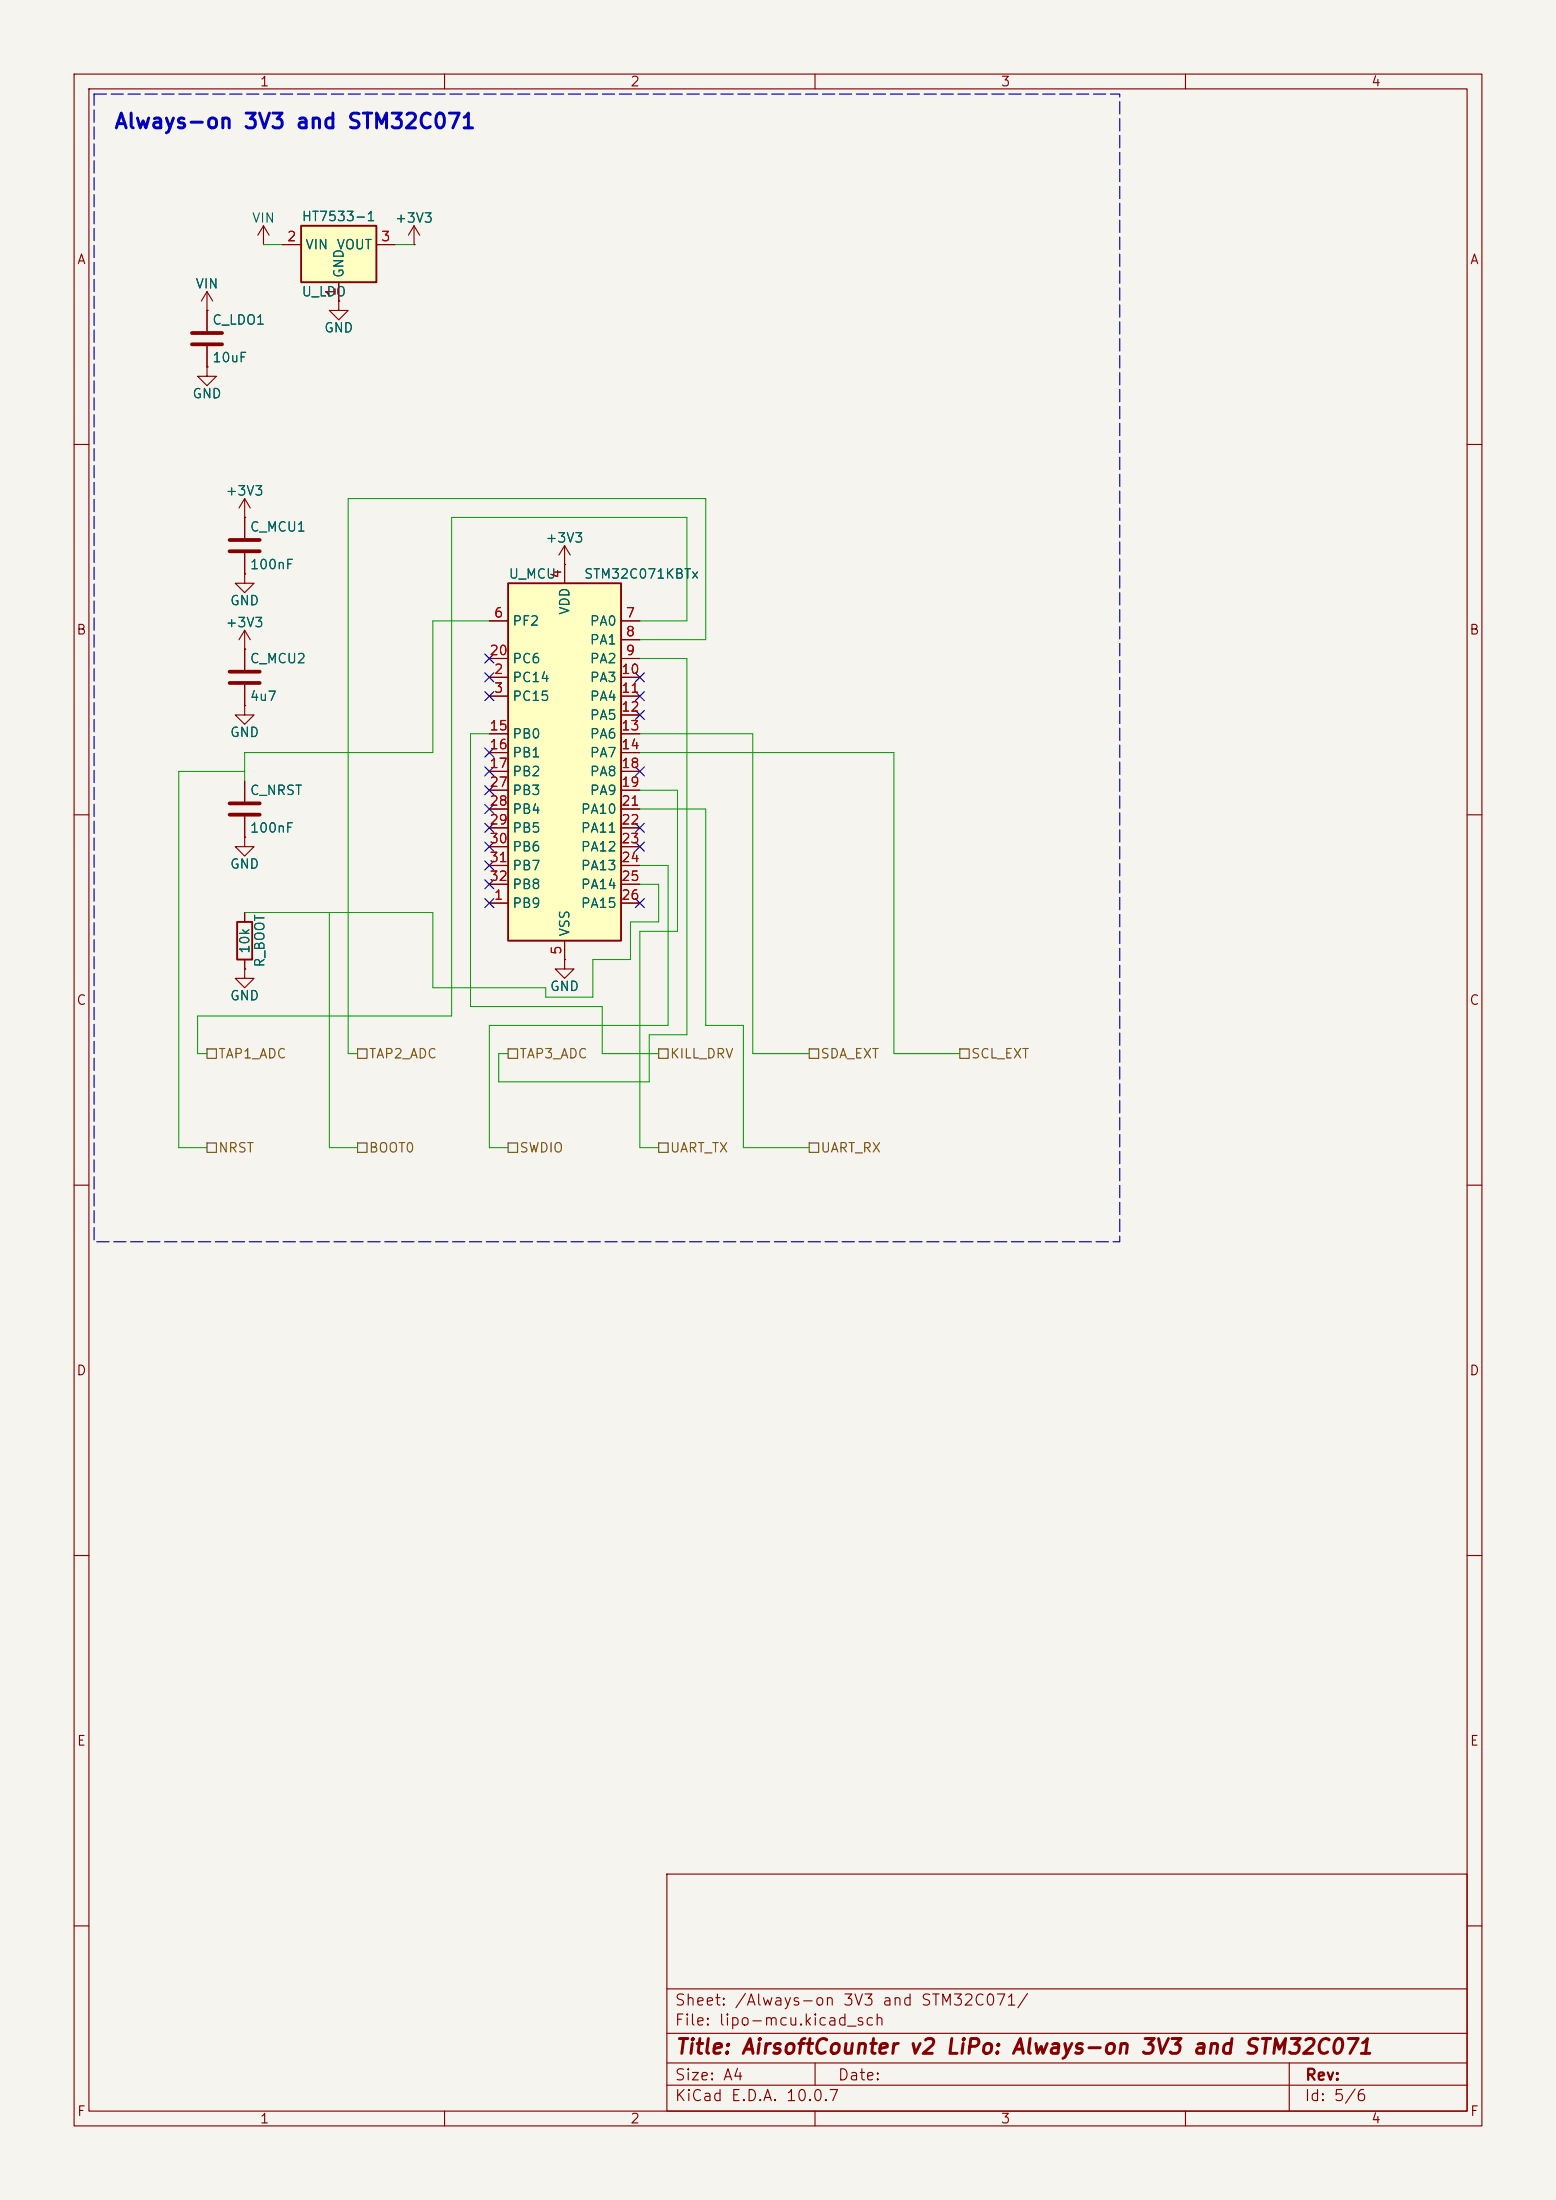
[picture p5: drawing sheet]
<svg xmlns="http://www.w3.org/2000/svg" width="210mm" height="297mm" viewBox="0 0 210 297" stroke-linecap="round" stroke-linejoin="round" font-family="sans-serif">
<path d="M0 0h210v297h-210z" fill="#f5f4ef" stroke="#f5f4ef" stroke-width=".13"/>
<g fill="none" stroke="#840000" stroke-width=".15">
<path d="M10 10h190v277h-190zM12 12h186v273h-186zM60 10v2M110 10v2M160 10v2M27.9 49.5v1.3h1.3l-1.3 1.3-1.2-1.3h1.2M27.9 49.5h.1M10 60h2M198 60h2M33 95.3v1.2h1.3l-1.3 1.3-1.3-1.3h1.3M33 95.3h.1M33 87.6v2.8"/>
<path d="M33 92.5v2.8M10 110h2M33 113v1.3h1.3l-1.3 1.3-1.3-1.3h1.3M33 113h.1M33 105.4v2.8M33 110.2v2.8M198 110h2M33 130.8v1.3h1.3l-1.3 1.3-1.3-1.3h1.3M33 130.8h.1M33 123.2v1.3M33 129.5v1.3M76.2 129.5v1.3h1.3l-1.3 1.3-1.3-1.3h1.3"/>
<path d="M76.2 129.5h.1M10 160h2M198 160h2M10 210h2M198 210h2M90 253h108v32h-108zM10 260h2M90 278.5h108M90 274.5h108M90 268.5h108M110 278.5v3M174 278.5v6.5"/>
<path d="M198 260h2M60 285v2M90 281.5h108M110 285v2M160 285v2"/>
</g>
<path d="M31 90.7h4.1M31 92.2h4.1M31 108.5h4.1M31 110h4.1" fill="none" stroke="#840000" stroke-width=".51"/>
<path d="M32 124.5h2v5h-2z" fill="none" stroke="#840000" stroke-width=".25"/>
<path d="M68.6 78.7h15.2v48.3h-15.2z" fill="#ffffc2"/>
<path d="M68.6 78.7h15.2v48.3h-15.2z" fill="none" stroke="#840000" stroke-width=".25"/>
<g fill="none" stroke="#840000" stroke-width=".15">
<path d="M55.9 33h.1M55.9 30.5l-.8 1.3M55.9 30.5l.7 1.3M55.9 30.5v2.5M76.2 76.2h.1M76.2 73.7v5M76.2 73.7l-.8 1.2M76.2 73.7l.8 1.2M33 87.6h.1M33 85.1l-.7 1.3M33 85.1l.8 1.3M33 85.1v2.5"/>
<path d="M66 91.4h2.6M66 94h2.6M66 83.8h2.6M66 88.9h2.6M66 99.1h2.6M83.8 91.4h2.6M83.8 94h2.6M83.8 83.8h2.6M83.8 86.4h2.6M83.8 88.9h2.6M83.8 96.5h2.6M83.8 99.1h2.6"/>
<path d="M66 101.6h2.6M66 104.1h2.6M66 106.7h2.6M66 109.2h2.6M66 111.8h2.6M66 114.3h2.6M66 116.8h2.6M66 119.4h2.6M83.8 101.6h2.6M83.8 104.1h2.6M83.8 106.7h2.6M83.8 109.2h2.6"/>
<path d="M83.8 111.8h2.6M83.8 114.3h2.6M83.8 116.8h2.6M83.8 119.4h2.6M66 121.9h2.6M76.2 127v2.5M83.8 121.9h2.6"/>
</g>
<path d="M40.6 30.5h10.2v7.6h-10.2z" fill="#ffffc2"/>
<path d="M40.6 30.5h10.2v7.6h-10.2z" fill="none" stroke="#840000" stroke-width=".25"/>
<g fill="none" stroke="#840000" stroke-width=".15">
<path d="M27.9 39.4v5.3M27.9 39.4l-.7 1.2M27.9 39.4l.8 1.2M35.6 33h.1M35.6 30.5l-.8 1.3M35.6 30.5l.7 1.3M35.6 30.5v2.5M38.1 33h2.5M45.7 38.1v2.5M50.8 33h2.5M55.9 33h.1M27.9 41.9h.1"/>
<path d="M27.9 49.5h.1M27.9 46.7v2.8M45.7 40.6v1.3h1.3l-1.3 1.3-1.3-1.3h1.3M45.7 40.6h.1M33 77.5v1.2h1.3l-1.3 1.3-1.3-1.3h1.3M33 77.5h.1M33 69.9h.1M33 67.3v5.3M33 74.7v2.8M33 67.3l-.7 1.3M33 67.3l.8 1.3M76.2 76.2h.1"/>
<path d="M76.2 76.2v2.5M33 95.3h.1M33 87.6h.1M33 87.6v2.8M33 92.5v2.8M66 91.4h2.6M66 94h2.6M66 83.8h2.6M66 88.9h2.6M66 99.1h2.6M83.8 91.4h2.6M83.8 94h2.6"/>
<path d="M83.8 83.8h2.6M83.8 86.4h2.6M83.8 88.9h2.6M83.8 96.5h2.6M83.8 99.1h2.6M33 113h.1M33 105.4v2.8M33 110.2v2.8M66 101.6h2.6M66 104.1h2.6M66 106.7h2.6M66 109.2h2.6"/>
<path d="M66 111.8h2.6M66 114.3h2.6M66 116.8h2.6M66 119.4h2.6M83.8 101.6h2.6M83.8 104.1h2.6M83.8 106.7h2.6M83.8 109.2h2.6M83.8 111.8h2.6M83.8 114.3h2.6M83.8 116.8h2.6M83.8 119.4h2.6"/>
<path d="M33 130.8h.1M33 123.2v1.3M33 129.5v1.3M66 121.9h2.6M76.2 129.5h.1M76.2 127v2.5M83.8 121.9h2.6"/>
</g>
<path d="M25.9 45h4.1M25.9 46.5h4.1M31 72.9h4.1M31 74.4h4.1" fill="none" stroke="#840000" stroke-width=".51"/>
<path d="M27.9 154.3h1.3v1.3h-1.3zM27.9 141.6h1.3v1.3h-1.3zM48.3 154.3h1.2v1.3h-1.2zM48.3 141.6h1.2v1.3h-1.2zM68.6 141.6h1.2v1.3h-1.2zM68.6 154.3h1.2v1.3h-1.2zM88.9 154.3h1.3v1.3h-1.3zM88.9 141.6h1.3v1.3h-1.3zM109.2 141.6h1.3v1.3h-1.3zM109.2 154.3h1.3v1.3h-1.3zM129.5 141.6h1.3v1.3h-1.3z" fill="none" stroke="#725600" stroke-width=".15"/>
<g fill="none" stroke="#009600" stroke-width=".13">
<path d="M35.6 33h2.5M53.3 33h2.6M66 99.1h-2.5v36.8h17.8v6.3h7.6M66 83.8h-7.6v17.8h-25.4v3.8M86.4 88.9h6.3v50.8h-5.1v6.4h-20.3v-3.9h1.3M86.4 83.8h6.3v-13.9h-31.7v67.3h-34.3v5h1.2M86.4 86.4h8.8v-19.1h-48.2v74.9h1.3M86.4 99.1h15.2v43.1h7.6M33 104.1h-8.9v50.8h3.8M86.4 116.8h3.8v21.6h-24.2v16.5h2.6M86.4 106.7h5v19h-5v29.2h2.5M86.4 109.2h8.8v29.2h5.1v16.5h8.9"/>
<path d="M86.4 119.4h2.5v5.1h-3.8v5h-5.1v5.1h-6.3v-1.2h-15.3v-10.2h-25.4M86.4 101.6h34.2v40.6h8.9M44.4 123.2v31.7h3.9"/>
</g>
<g fill="none" stroke="#000084" stroke-width=".15">
<path d="M65.4 88.3l1.2 1.2M65.4 93.4l1.2 1.2M65.4 90.8l1.2 1.2M66.6 88.3l-1.2 1.2M66.6 93.4l-1.2 1.2M66.6 90.8l-1.2 1.2M85.8 95.9l1.2 1.2M85.8 93.4l1.2 1.2M85.8 90.8l1.2 1.2M87 95.9l-1.2 1.2M87 93.4l-1.2 1.2M87 90.8l-1.2 1.2"/>
<path d="M65.4 101l1.2 1.2M65.4 111.2l1.2 1.2M65.4 103.5l1.2 1.2M65.4 106.1l1.2 1.2M65.4 108.6l1.2 1.2M65.4 118.8l1.2 1.2M65.4 116.2l1.2 1.2M65.4 113.7l1.2 1.2M66.6 116.2l-1.2 1.2M66.6 113.7l-1.2 1.2M66.6 101l-1.2 1.2M66.6 111.2l-1.2 1.2"/>
<path d="M66.6 103.5l-1.2 1.2M66.6 106.1l-1.2 1.2M66.6 108.6l-1.2 1.2M66.6 118.8l-1.2 1.2M85.8 103.5l1.2 1.2M85.8 111.2l1.2 1.2M85.8 113.7l1.2 1.2M87 103.5l-1.2 1.2M87 111.2l-1.2 1.2M87 113.7l-1.2 1.2M65.4 121.3l1.2 1.2M66.6 121.3l-1.2 1.2"/>
<path d="M85.8 121.3l1.2 1.2M87 121.3l-1.2 1.2"/>
</g>
<path d="M12.7 12.7h138.4v154.9h-138.4z" fill="none" stroke="#0000c2" stroke-width=".15" stroke-dasharray="1.7 .6"/>
<text font-size="2" fill="#0000c2" x="15.3" y="17.9">Always-on 3V3 and STM32C071</text>
<text font-size="2" fill="#840000" x="91" y="277.8">Title: AirsoftCounter v2 LiPo: Always-on 3V3 and STM32C071</text>
<g font-size="1.5" fill="#840000">
<text x="91" y="273.8">File: lipo-mcu.kicad_sch</text>
<text x="91" y="271.1">Sheet: /Always-on 3V3 and STM32C071/</text>
<text x="91" y="281.2">Size: A4</text>
<text x="113" y="281.2">Date:</text>
<text x="176.1" y="281.2">Rev:</text>
<text x="91" y="284">KiCad E.D.A. 10.0.7</text>
<text x="176" y="284">Id: 5/6</text>
</g>
<g font-size="1.3" fill="#840000">
<text x="35" y="12">1</text>
<text x="85" y="12">2</text>
<text x="135" y="12">3</text>
<text x="185" y="12">4</text>
<text x="10.3" y="36">A</text>
<text x="198.3" y="36">A</text>
<text x="10.2" y="86">B</text>
<text x="198.2" y="86">B</text>
<text x="10.2" y="136">C</text>
<text x="198.2" y="136">C</text>
<text x="10.2" y="186">D</text>
<text x="198.2" y="186">D</text>
<text x="10.3" y="236">E</text>
<text x="198.3" y="236">E</text>
<text x="10.3" y="286">F</text>
<text x="35" y="287">1</text>
<text x="85" y="287">2</text>
<text x="135" y="287">3</text>
<text x="185" y="287">4</text>
<text x="198.3" y="286">F</text>
</g>
<g font-size="1.3" fill="#006464">
<text x="33.9" y="30.4">VIN</text>
<text x="40.6" y="30.2">HT7533-1</text>
<text x="41.1" y="34">VIN</text>
<text x="45.3" y="34">VOUT</text>
<text x="53.2" y="30.4">+3V3</text>
<text x="26.3" y="39.3">VIN</text>
<text x="40.6" y="40.3">U_LDO</text>
<text x="46.7" y="37.6" transform="rotate(-90 46.7 37.6)">GND</text>
<text x="28.6" y="44.1">C_LDO1</text>
<text x="43.7" y="45.2">GND</text>
<text x="28.6" y="49.2">10uF</text>
<text x="25.9" y="54.1">GND</text>
<text x="30.4" y="67.2">+3V3</text>
<text x="33.6" y="72.1">C_MCU1</text>
<text x="33.6" y="77.2">100nF</text>
<text x="73.5" y="73.6">+3V3</text>
<text x="31" y="82">GND</text>
<text x="68.6" y="78.4">U_MCU</text>
<text x="77.2" y="83.1" transform="rotate(-90 77.2 83.1)">VDD</text>
<text x="78.7" y="78.4">STM32C071KBTx</text>
<text x="30.4" y="85">+3V3</text>
<text x="33.6" y="89.9">C_MCU2</text>
<text x="69.1" y="84.8">PF2</text>
<text x="69.1" y="89.9">PC6</text>
<text x="79.5" y="84.8">PA0</text>
<text x="79.5" y="87.3">PA1</text>
<text x="79.5" y="89.9">PA2</text>
<text x="33.6" y="94.9">4u7</text>
<text x="69.1" y="92.4">PC14</text>
<text x="69.1" y="94.9">PC15</text>
<text x="79.5" y="92.4">PA3</text>
<text x="79.5" y="94.9">PA4</text>
<text x="31" y="99.8">GND</text>
<text x="69.1" y="100">PB0</text>
<text x="79.5" y="97.5">PA5</text>
<text x="79.5" y="100">PA6</text>
<text x="33.6" y="107.6">C_NRST</text>
<text x="69.1" y="102.6">PB1</text>
<text x="69.1" y="105.1">PB2</text>
<text x="69.1" y="107.6">PB3</text>
<text x="79.5" y="102.6">PA7</text>
<text x="79.5" y="105.1">PA8</text>
<text x="79.5" y="107.6">PA9</text>
<text x="33.6" y="112.7">100nF</text>
<text x="69.1" y="110.2">PB4</text>
<text x="69.1" y="112.7">PB5</text>
<text x="78.3" y="110.2">PA10</text>
<text x="78.3" y="112.7">PA11</text>
<text x="31" y="117.6">GND</text>
<text x="69.1" y="115.3">PB6</text>
<text x="69.1" y="117.8">PB7</text>
<text x="78.3" y="115.3">PA12</text>
<text x="78.3" y="117.8">PA13</text>
<text x="69.1" y="122.9">PB9</text>
<text x="69.1" y="120.3">PB8</text>
<text x="78.3" y="120.3">PA14</text>
<text x="78.3" y="122.9">PA15</text>
<text x="34" y="128.9" transform="rotate(-90 34 128.9)">10k</text>
<text x="36" y="130.7" transform="rotate(-90 36 130.7)">R_BOOT</text>
<text x="77.2" y="126.5" transform="rotate(-90 77.2 126.5)">VSS</text>
<text x="31" y="135.4">GND</text>
<text x="74.1" y="134.1">GND</text>
</g>
<g font-size="1.3" fill="#a90000">
<text x="38.6" y="32.9">2</text>
<text x="51.3" y="32.9">3</text>
<text x="45.6" y="40.1" transform="rotate(-90 45.6 40.1)">1</text>
<text x="66.6" y="83.7">6</text>
<text x="76.1" y="78.2" transform="rotate(-90 76.1 78.2)">4</text>
<text x="84.4" y="83.7">7</text>
<text x="66" y="88.8">20</text>
<text x="84.4" y="86.2">8</text>
<text x="84.4" y="88.8">9</text>
<text x="66.6" y="91.3">2</text>
<text x="66.6" y="93.8">3</text>
<text x="83.8" y="91.3">10</text>
<text x="83.8" y="93.8">11</text>
<text x="66" y="98.9">15</text>
<text x="66" y="101.5">16</text>
<text x="83.8" y="96.4">12</text>
<text x="83.8" y="98.9">13</text>
<text x="83.8" y="101.5">14</text>
<text x="66" y="104">17</text>
<text x="66" y="106.5">27</text>
<text x="83.8" y="104">18</text>
<text x="83.8" y="106.5">19</text>
<text x="66" y="109.1">28</text>
<text x="66" y="111.6">29</text>
<text x="83.8" y="109.1">21</text>
<text x="83.8" y="111.6">22</text>
<text x="66" y="114.2">30</text>
<text x="66" y="116.7">31</text>
<text x="66" y="119.2">32</text>
<text x="83.8" y="114.2">23</text>
<text x="83.8" y="116.7">24</text>
<text x="83.8" y="119.2">25</text>
<text x="66.6" y="121.8">1</text>
<text x="83.8" y="121.8">26</text>
<text x="76.1" y="129" transform="rotate(-90 76.1 129)">5</text>
</g>
<g font-size="1.3" fill="#725600">
<text x="29.4" y="143.2">TAP1_ADC</text>
<text x="49.7" y="143.2">TAP2_ADC</text>
<text x="70" y="143.2">TAP3_ADC</text>
<text x="90.3" y="143.2">KILL_DRV</text>
<text x="110.7" y="143.2">SDA_EXT</text>
<text x="131" y="143.2">SCL_EXT</text>
<text x="29.4" y="155.9">NRST</text>
<text x="49.7" y="155.9">BOOT0</text>
<text x="70" y="155.9">SWDIO</text>
<text x="90.3" y="155.9">UART_TX</text>
<text x="110.7" y="155.9">UART_RX</text>
</g>
</svg>
